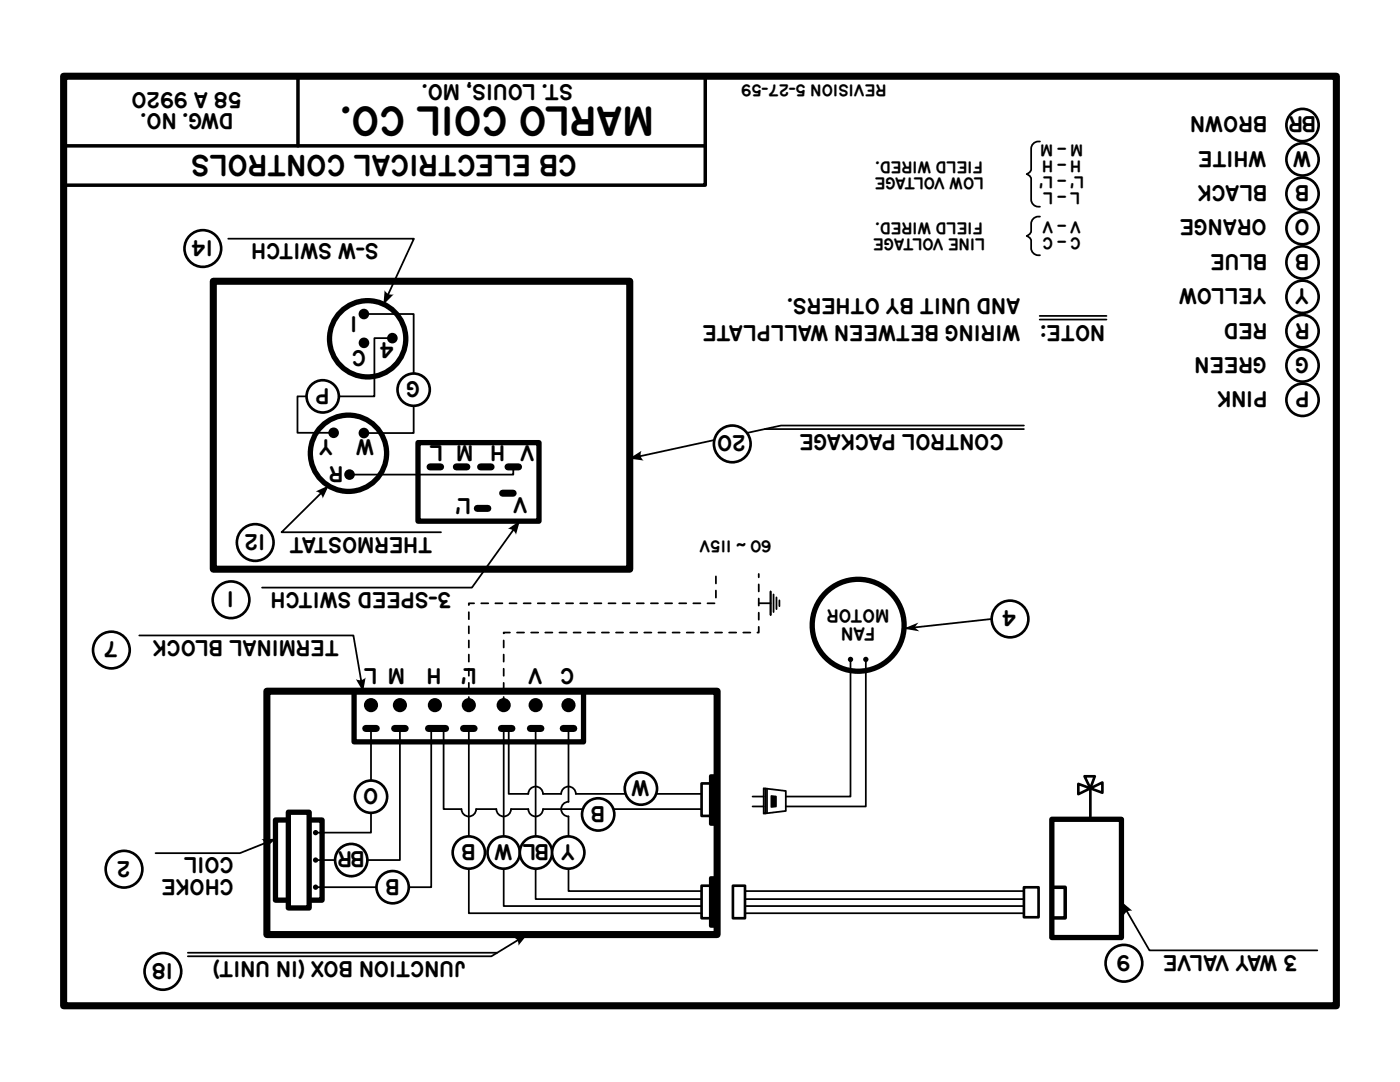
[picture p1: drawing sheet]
<svg xmlns="http://www.w3.org/2000/svg" width="279mm" height="216mm" viewBox="0 0 279 216" stroke-linecap="round" stroke-linejoin="round" font-family="sans-serif">
<path d="M215.2 156.4l2.4 .9-2.4 1.2zM216.4 154.9h2.1l-.9 2.4zM217.6 157.3l2.4-1.2v2.1zM217.6 157.3v6.2M140 176.7h2.4v6.5h-2.4zM146.3 176.7h2.4v6.5h-2.4zM204.3 177h3v6h-3z" fill="none" stroke="#000" stroke-width=".53"/>
<path d="M12.7 15.2h254v185.5h-254zM42.6 56.1h83.1v57.5h-83.1zM53.3 137.9h89.8v48.6h-89.8z" fill="none" stroke="#000" stroke-width="1.4"/>
<path d="M59.5 15.2v13.9M140.7 15.2v21.8h-128M12.7 29.1h128M209.9 177h2.7v6.2h-2.7" fill="none" stroke="#000" stroke-width=".71"/>
<g fill="none" stroke="#000" stroke-width="1.1">
<path d="M70.7 137.9h45.8v10.1h-45.8zM209.9 163.5h13.9v23.6h-13.9z"/>
<circle cx="171.3" cy="124.8" r="9.2"/>
</g>
<g fill="none" stroke="#000" stroke-width=".35">
<path d="M74 145.4v20.7h-11M79.8 145.4v26.2h-16.8M86.1 145.4v31.6h-23.1M88.5 145.4v16h3.6a1.46 1.46 0 0 0 1.5 1.5 1.46 1.46 0 0 0 1.4-1.5h4.1a1.46 1.46 0 0 0 1.4 1.5 1.46 1.46 0 0 0 1.5-1.5h3.4a1.46 1.46 0 0 0 1.5 1.5 1.46 1.46 0 0 0 1.5-1.5h31.6M93.6 145.4v36.8h46.4M100.5 145.4v35.4h39.5M106.9 145.4v34h33.1M113.5 162.9v14.9h26.5M148.7 177.8h55.6M148.7 179.4h55.6M223.8 180l5.6 9.6h33.5M148.7 180.8h55.6"/>
<path d="M148.7 182.2h55.6"/>
</g>
<path d="M141.8 175.2h1.2v9.6h-1.2z" fill="#000" stroke="#000" stroke-width=".71"/>
<path d="M223.8 179.9l2.2 1.8a1.5 1.5 0 0 0-1.7 1z" fill-rule="evenodd" fill="#000"/>
<g fill="#fff" stroke="#000" stroke-width=".53">
<circle cx="224.3" cy="192.2" r="3.7"/>
<circle cx="201.6" cy="123.5" r="3.7"/>
<circle cx="40.5" cy="49.6" r="3.7"/>
<circle cx="50.9" cy="108.3" r="3.7"/>
<circle cx="46.1" cy="119.7" r="3.7"/>
<circle cx="24.8" cy="173.4" r="3.7"/>
<circle cx="32.5" cy="193.8" r="3.7"/>
</g>
<path d="M125.6 91.5l2.4-1.5a1.5 1.5 0 0 0 .4 1.9z" fill-rule="evenodd" fill="#000"/>
<path d="M204.3 84.9h-48.4l-30.2 6.6" fill="none" stroke="#000" stroke-width=".35"/>
<circle cx="146.1" cy="88.6" r="3.7" fill="#fff" stroke="#000" stroke-width=".53"/>
<path d="M152.6 85.6h51.7" fill="none" stroke="#000" stroke-width=".35"/>
<g fill="#fff" stroke="#000" stroke-width=".53">
<circle cx="259.9" cy="79.8" r="3.2"/>
<circle cx="259.9" cy="72.9" r="3.2"/>
<circle cx="259.9" cy="66.1" r="3.2"/>
<circle cx="259.9" cy="59.2" r="3.2"/>
<circle cx="259.9" cy="52.4" r="3.2"/>
<circle cx="259.9" cy="45.5" r="3.2"/>
<circle cx="259.9" cy="38.7" r="3.2"/>
<circle cx="259.9" cy="31.8" r="3.2"/>
<circle cx="259.9" cy="25" r="3.2"/>
</g>
<path d="M102.4 187l2.9-.6-1.8 2.3a1.5 1.5 0 0 0-1.1-1.7z" fill-rule="evenodd" fill="#000"/>
<path d="M101.5 145.4v13h3.9a1.46 1.46 0 0 1 1.5-1.5 1.46 1.46 0 0 1 1.5 1.5h3.6a1.46 1.46 0 0 1 1.5-1.5 1.46 1.46 0 0 1 1.4 1.5h25.1M113.5 145.4v14.6a1.46 1.46 0 0 0-1.5 1.4 1.46 1.46 0 0 0 1.5 1.5M37.5 190.1h61.7M105.2 186.5l-7.1 4.3h-60.6" fill="none" stroke="#000" stroke-width=".35"/>
<path d="M141.8 154.8h1.2v9.6h-1.2z" fill="#000" stroke="#000" stroke-width=".71"/>
<path d="M140 156.3h2.4v6.5h-2.4z" fill="none" stroke="#000" stroke-width=".53"/>
<g fill="#fff" stroke="#000" stroke-width=".53">
<circle cx="127.9" cy="157.4" r="3.2"/>
<circle cx="119.4" cy="162.5" r="3.2"/>
<circle cx="93.6" cy="170.1" r="3.2"/>
<circle cx="100.5" cy="170.1" r="3.2"/>
<circle cx="107" cy="170.1" r="3.2"/>
<circle cx="113.4" cy="170.1" r="3.2"/>
<circle cx="78.4" cy="177" r="3.2"/>
<circle cx="70.1" cy="171.6" r="3.2"/>
<circle cx="74" cy="159" r="3.2"/>
</g>
<path d="M55 163.6h9.3v16h-9.3z" fill="none" stroke="#000" stroke-width="1.1"/>
<path d="M57.5 162.1h4.2v19.1h-4.2z" fill="#fff" stroke="#000" stroke-width="1.1"/>
<g fill="#000">
<circle cx="63" cy="166.1" r=".53"/>
<circle cx="63" cy="171.6" r=".53"/>
<circle cx="63" cy="177" r=".53"/>
</g>
<path d="M207.5 63.8h13.3M207.5 63h13.3" fill="none" stroke="#000" stroke-width=".35"/>
<circle cx="22.2" cy="129.7" r="3.7" fill="#fff" stroke="#000" stroke-width=".53"/>
<g fill="#000">
<path d="M180.3 125.4l3-1.2-.8 1 1 .8z" fill-rule="evenodd"/>
<path d="M52.2 167.5l2.9-.1-2.2 1.9a1.5 1.5 0 0 0-.7-1.8z" fill-rule="evenodd"/>
</g>
<path d="M180.4 125.4l17.5-1.9zM153.9 158.8l1 .1v2l-1 .1z" fill="#000" stroke="#000" stroke-width=".35"/>
<g fill="#000">
<circle cx="72.6" cy="62.7" r="1.06"/>
<circle cx="72.6" cy="68.4" r="1.06"/>
<circle cx="78.3" cy="67.5" r="1.06"/>
<circle cx="66.6" cy="86.4" r="1.06"/>
<circle cx="69.8" cy="94.7" r="1.06"/>
<circle cx="72.6" cy="86.4" r="1.06"/>
<circle cx="169.7" cy="131.6" r=".53"/>
<circle cx="172.8" cy="131.6" r=".53"/>
<circle cx="74" cy="140.7" r="1.41"/>
<circle cx="79.8" cy="140.7" r="1.41"/>
<circle cx="86.8" cy="140.7" r="1.41"/>
<circle cx="93.6" cy="140.7" r="1.41"/>
<circle cx="100.5" cy="140.7" r="1.41"/>
<circle cx="106.9" cy="140.7" r="1.41"/>
<circle cx="113.5" cy="140.7" r="1.41"/>
</g>
<g fill="none" stroke="#000" stroke-width="1.1">
<path d="M83.4 88.3h24.2v15.7h-24.2z"/>
<circle cx="73.4" cy="67.6" r="7.6"/>
<circle cx="69.5" cy="90.4" r="7.6"/>
</g>
<path d="M72.9 62.7h9.7v23.7h-10M78.3 67.5h-3.6v11.6h-15.3v7.3h7.2M102.4 93.2v1.5h-32.6M169.7 131.6v27.3h-12.9M172.8 131.6v29.3h-16M150.2 158.9h2.2M152.4 157.3l4.4 .5v4l-4.4 .5zM152.7 157.3v5M153.1 157.4v4.9M55 167.4l-7.1 2.8h-16.9M150.2 160.9h2.2" fill="none" stroke="#000" stroke-width=".35"/>
<path d="M85.8 93.2h2.1M91.1 93.2h2.1M95.9 93.2h2.1M100.3 98.4h2.1M101.4 93.2h2.1M95.3 101.4h2.1" fill="none" stroke="#000" stroke-width="1.4"/>
<g fill="#fff" stroke="#000" stroke-width=".53">
<circle cx="82.6" cy="77.8" r="3.2"/>
<circle cx="64.4" cy="79.1" r="3.2"/>
</g>
<g fill="#000">
<path d="M76.8 57.9a1.5 1.5 0 0 0 1.8 .8l-2.1 2.1z" fill-rule="evenodd"/>
<path d="M63 98.1l2.6-1.2-1.2 2.6a1.5 1.5 0 0 0-1.4-1.4z" fill-rule="evenodd"/>
<path d="M101.4 105.5l2.4-1.6-.8 2.8a1.5 1.5 0 0 0-1.6-1.2z" fill-rule="evenodd"/>
<path d="M71 135.5a1.5 1.5 0 0 0 2-.3l-.5 2.8z" fill-rule="evenodd"/>
</g>
<path d="M207.5 28.2a1.49 1.49 0 0 0-1.7 1.4v4.2a1.33 1.33 0 0 1-.9 .9 1.33 1.33 0 0 1 .9 1v4.1a1.49 1.49 0 0 0 1.7 1.4M45.5 47.6h37.1l-6 13.1M207.5 43.2a1.49 1.49 0 0 0-1.7 1.4v1.5a1.33 1.33 0 0 1-.9 1 1.33 1.33 0 0 1 .9 .9v1.5a1.49 1.49 0 0 0 1.7 1.4M65.6 96.9l-9.4 9.3h31.8M103.7 104l-9.5 13.2h-41.9M153.8 118v4.7M154.4 118.6v3.5M155 119.2v2.3M155.5 119.8v1.2M27.8 126.8h42.7l1.9 11.1M151.4 120.4h2.4" fill="none" stroke="#000" stroke-width=".35"/>
<path d="M93.6 140.7v-20.3h49.3v-5.9M100.5 140.7v-14.5h50.9v-11.7" fill="none" stroke="#000" stroke-width=".35" stroke-dasharray="1.4 1.4" stroke-dashoffset="2.6"/>
<path d="M73 145.4h2.1M78.8 145.4h2.1M85.5 145.4h3.4M92.5 145.4h2.1M100.1 145.4h2.1M105.9 145.4h2M112.4 145.4h2.1" fill="none" stroke="#000" stroke-width="1.4"/>
<text font-size="7.8" x="130.7" y="21.6" transform="rotate(180 130.7 21.6)">MARLO COIL CO.</text>
<text font-size="5.6" x="115.3" y="31.2" transform="rotate(180 115.3 31.2)">CB ELECTRICAL CONTROLS</text>
<g font-size="4.2">
<text x="114.5" y="17" transform="rotate(180 114.5 17)">ST. LOUIS, MO.</text>
<text x="46.7" y="22.7" transform="rotate(180 46.7 22.7)">DWG. NO.</text>
<text x="48.3" y="18.5" transform="rotate(180 48.3 18.5)">58 A 9920</text>
<text x="253" y="23.4" transform="rotate(180 253 23.4)">BROWN</text>
<text x="262.7" y="23.4" transform="rotate(180 262.7 23.4)">BR</text>
<text x="252.8" y="30.3" transform="rotate(180 252.8 30.3)">WHITE</text>
<text x="261.7" y="30.3" transform="rotate(180 261.7 30.3)">W</text>
<text x="253" y="37.1" transform="rotate(180 253 37.1)">BLACK</text>
<text x="261.4" y="37.1" transform="rotate(180 261.4 37.1)">B</text>
<text x="252.9" y="44" transform="rotate(180 252.9 44)">ORANGE</text>
<text x="261.5" y="44" transform="rotate(180 261.5 44)">O</text>
<text x="42.6" y="48.1" transform="rotate(180 42.6 48.1)">14</text>
<text x="75.7" y="48.8" transform="rotate(180 75.7 48.8)">S-W SWITCH</text>
<text x="253" y="50.8" transform="rotate(180 253 50.8)">BLUE</text>
<text x="261.4" y="50.8" transform="rotate(180 261.4 50.8)">B</text>
<text x="203.7" y="59.7" transform="rotate(180 203.7 59.7)">AND UNIT BY OTHERS.</text>
<text x="252.8" y="57.7" transform="rotate(180 252.8 57.7)">YELLOW</text>
<text x="261.3" y="57.7" transform="rotate(180 261.3 57.7)">Y</text>
<text x="71.4" y="63.2" transform="rotate(180 71.4 63.2)">1</text>
<text x="203.7" y="65" transform="rotate(180 203.7 65)">WIRING BETWEEN WALLPLATE</text>
<text x="220.7" y="65" transform="rotate(180 220.7 65)">NOTE:</text>
<text x="253" y="64.6" transform="rotate(180 253 64.6)">RED</text>
<text x="261.5" y="64.6" transform="rotate(180 261.5 64.6)">R</text>
<text x="73.1" y="70" transform="rotate(180 73.1 70)">C</text>
<text x="78.7" y="68.5" transform="rotate(180 78.7 68.5)">4</text>
<text x="252.9" y="71.4" transform="rotate(180 252.9 71.4)">GREEN</text>
<text x="261.3" y="71.4" transform="rotate(180 261.3 71.4)">G</text>
<text x="65.8" y="77.6" transform="rotate(180 65.8 77.6)">P</text>
<text x="83.9" y="76.2" transform="rotate(180 83.9 76.2)">G</text>
<text x="253" y="78.3" transform="rotate(180 253 78.3)">PINK</text>
<text x="261.4" y="78.3" transform="rotate(180 261.4 78.3)">P</text>
<text x="66.5" y="87.9" transform="rotate(180 66.5 87.9)">Y</text>
<text x="74.8" y="87.9" transform="rotate(180 74.8 87.9)">W</text>
<text x="94.6" y="89.1" transform="rotate(180 94.6 89.1)">M L</text>
<text x="100.9" y="89.1" transform="rotate(180 100.9 89.1)">H</text>
<text x="106.7" y="89.1" transform="rotate(180 106.7 89.1)">V</text>
<text x="148.9" y="87.1" transform="rotate(180 148.9 87.1)">20</text>
<text x="200.4" y="86.7" transform="rotate(180 200.4 86.7)">CONTROL PACKAGE</text>
<text x="68.6" y="93.2" transform="rotate(180 68.6 93.2)">R</text>
<text x="94.1" y="99.6" transform="rotate(180 94.1 99.6)">L′</text>
<text x="105.3" y="99.4" transform="rotate(180 105.3 99.4)">V</text>
<text x="53" y="106.7" transform="rotate(180 53 106.7)">12</text>
<text x="86.4" y="107.3" transform="rotate(180 86.4 107.3)">THERMOSTAT</text>
<text x="46.8" y="118.2" transform="rotate(180 46.8 118.2)">1</text>
<text x="90.1" y="118.4" transform="rotate(180 90.1 118.4)">3-SPEED SWITCH</text>
<text x="202.9" y="122" transform="rotate(180 202.9 122)">4</text>
<text x="23.6" y="128.2" transform="rotate(180 23.6 128.2)">7</text>
<text x="67.8" y="127.9" transform="rotate(180 67.8 127.9)">TERMINAL BLOCK</text>
<text x="80.9" y="133.5" transform="rotate(180 80.9 133.5)">M L</text>
<text x="88.2" y="133.5" transform="rotate(180 88.2 133.5)">H</text>
<text x="93.2" y="133.5" transform="rotate(180 93.2 133.5)">′</text>
<text x="95.2" y="133.5" transform="rotate(180 95.2 133.5)">L</text>
<text x="108.3" y="133.5" transform="rotate(180 108.3 133.5)">V</text>
<text x="114.7" y="133.6" transform="rotate(180 114.7 133.6)">C</text>
<text x="129.7" y="155.8" transform="rotate(180 129.7 155.8)">W</text>
<text x="75.6" y="157.5" transform="rotate(180 75.6 157.5)">O</text>
<text x="120.9" y="161" transform="rotate(180 120.9 161)">B</text>
<text x="26.1" y="171.9" transform="rotate(180 26.1 171.9)">2</text>
<text x="46.7" y="171.3" transform="rotate(180 46.7 171.3)">COIL</text>
<text x="72.9" y="170.1" transform="rotate(180 72.9 170.1)">BR</text>
<text x="95.1" y="168.6" transform="rotate(180 95.1 168.6)">B</text>
<text x="114.8" y="168.6" transform="rotate(180 114.8 168.6)">Y BL W</text>
<text x="46.7" y="175.5" transform="rotate(180 46.7 175.5)">CHOKE</text>
<text x="79.8" y="175.5" transform="rotate(180 79.8 175.5)">B</text>
<text x="93" y="191.9" transform="rotate(180 93 191.9)">JUNCTION BOX (IN UNIT)</text>
<text x="225.7" y="190.7" transform="rotate(180 225.7 190.7)">9</text>
<text x="259" y="190.8" transform="rotate(180 259 190.8)">3 WAY VALVE</text>
<text x="34.6" y="192.3" transform="rotate(180 34.6 192.3)">18</text>
</g>
<g font-size="3.5">
<text x="174.7" y="125.3" transform="rotate(180 174.7 125.3)">FAN</text>
<text x="177.6" y="121.7" transform="rotate(180 177.6 121.7)">MOTOR</text>
</g>
<g font-size="3.2">
<text x="177" y="17" transform="rotate(180 177 17)">REVISION 5-27-59</text>
<text x="216.2" y="29" transform="rotate(180 216.2 29)">M – M</text>
<text x="196.2" y="32.3" transform="rotate(180 196.2 32.3)">FIELD WIRED.</text>
<text x="196.4" y="35.5" transform="rotate(180 196.4 35.5)">LOW VOLTAGE</text>
<text x="215.8" y="32.1" transform="rotate(180 215.8 32.1)">H – H</text>
<text x="216.5" y="35.3" transform="rotate(180 216.5 35.3)">L′ – L′</text>
<text x="215.7" y="38.5" transform="rotate(180 215.7 38.5)">L – L</text>
<text x="196.2" y="44.4" transform="rotate(180 196.2 44.4)">FIELD WIRED.</text>
<text x="196.7" y="47.6" transform="rotate(180 196.7 47.6)">LINE VOLTAGE</text>
<text x="215.8" y="47.5" transform="rotate(180 215.8 47.5)">C – C</text>
<text x="215.8" y="44.3" transform="rotate(180 215.8 44.3)">V – V</text>
<text x="154" y="108" transform="rotate(180 154 108)">60 ~ 115V</text>
</g>
</svg>
